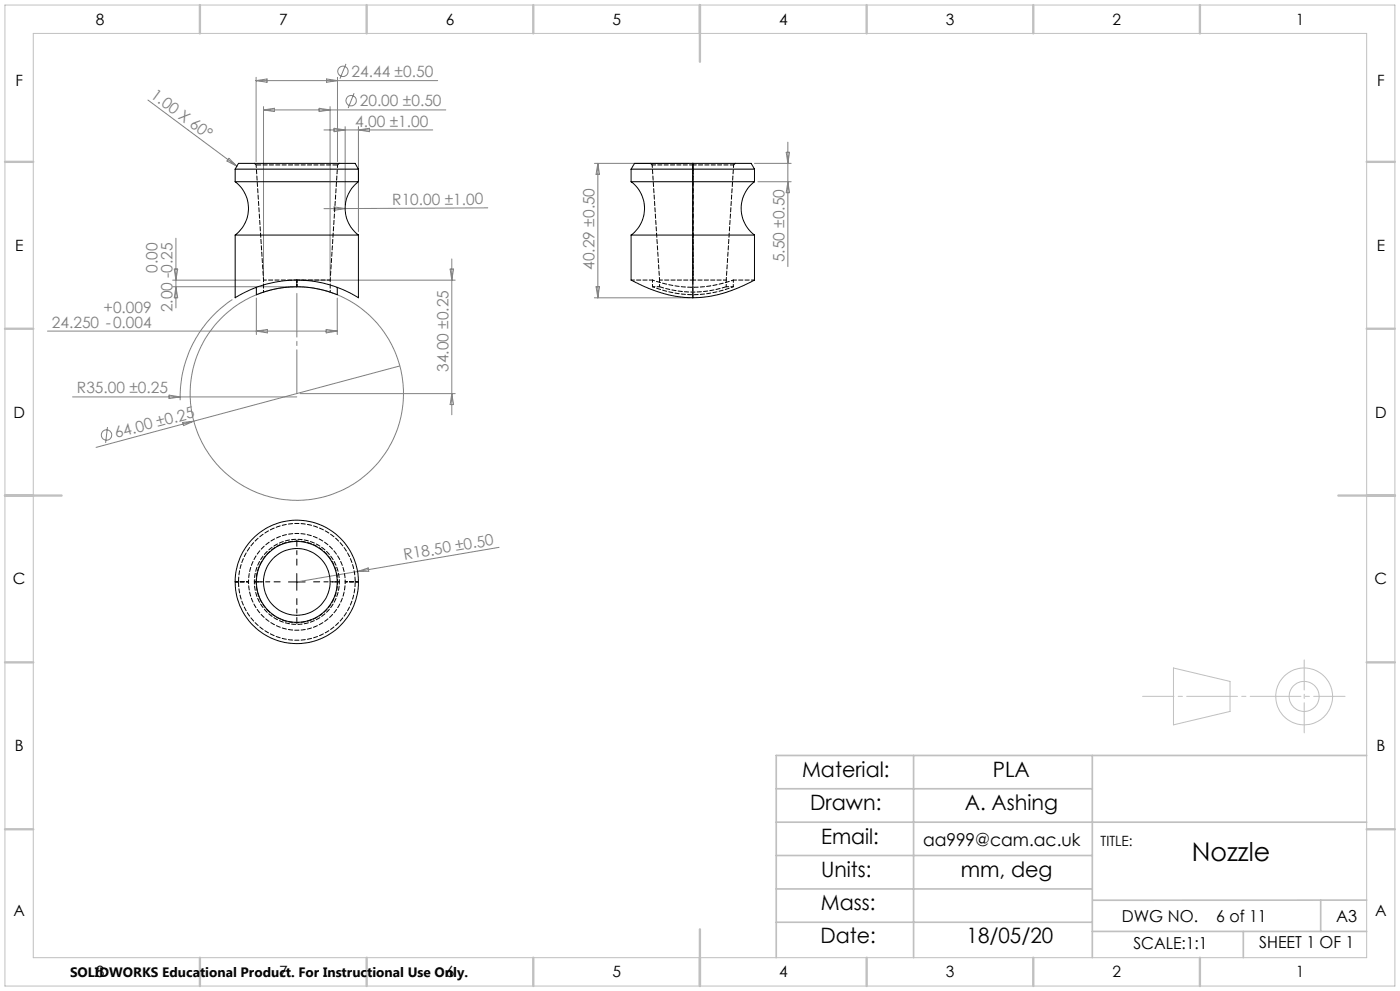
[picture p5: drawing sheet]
<svg xmlns="http://www.w3.org/2000/svg" width="420mm" height="297mm" viewBox="0 0 420 297" stroke-linecap="round" stroke-linejoin="round" font-family="sans-serif">
<g fill="none" stroke="#808080" stroke-width=".3">
<path d="M103.8 19.2l-1.8 4.4M44.4 30l26.6 19.8M76.8 23.2v25.2M76.8 24.2h54.5M76.8 24.2l3.3-.5v1zM79.1 32v50.9M79.1 32.9h54.6M79.1 32.9l3.2-.4v.9zM95.7 32.5l3.3 .4-3.3 .5zM97.2 38.9h32.6M98 23.7l3.2 .5-3.2 .5zM99 32v50.9"/>
<path d="M100.2 38.4l3.3 .5-3.3 .6zM101.2 23.2v25.2M103.5 38v23.5M106.2 27.9l-1.7 4.5M107.5 38v31.5M107.5 38.9l3.3-.5v1.1zM68.7 47.4l2.3 2.4-2.9-1.5zM178.3 49h28.5M179.4 49v40.2M179.4 49l.4 3.2h-1zM226.3 49h11M227.4 54.5h9.9"/>
<path d="M235.9 45.6h1l-.5 3.4zM236.4 42.6v37.3M236.4 54.5l.5 3.2h-1zM52.8 71.4v20.9M100.2 62l3.3 .5-3.3 .5zM135.5 77.6v46.7M146.3 62.3l-49.1 .2M14.3 99.2h86.9M51.8 84h26.2M51.8 85.9h36.3M52.3 80.6h1l-.5 3.4zM52.8 85.9l.5 3.3h-1z"/>
<path d="M69.7 89.8a34.9 34.9 0 0 0-15.7 30.1M76.9 89.3v11M76.9 99.2l3.3-.5v1.1zM90 84h46.6M97.9 98.7l3.3 .5-3.3 .6zM101.2 89.3v11M135 80.6h1.1l-.6 3.4zM178.3 89.2h28.5M178.8 85.9h1l-.4 3.3zM21.8 119h67.2M50.7 118.4l3.3 .6-3.3 .4zM90 118h46.6"/>
<path d="M119.9 109.7l-91.1 24.4M135.5 118l.6 3.2h-1.1zM32.2 128l-.5 4.7M54.8 126.6l3.3-.4-3 1.4zM107.3 171.3l3.2-1.1 .1 1zM149.7 164l-60.7 10.4"/>
<circle cx="102.9" cy="21.4" r="1.56"/>
<circle cx="105.3" cy="30.2" r="1.56"/>
<circle cx="89" cy="117.9" r="32"/>
<circle cx="32" cy="130.4" r="1.56"/>
</g>
<g fill="none" stroke="#c0c0c0" stroke-width=".3">
<path d="M1.5 1.5h417v294h-417zM10 10h400v277h-400zM352 200.2l17 4v9l-17 4z"/>
<circle cx="391.2" cy="208.7" r="4.5"/>
<circle cx="391.2" cy="208.7" r="8.5"/>
</g>
<path d="M84.1 174.4h-7.5M89.1 169.4v-7.5M89.1 179.4v7.5M94.1 174.4h7.5" fill="none" stroke="#000" stroke-width=".3" stroke-dasharray="15.2 1.3 1.3 1.3" stroke-dashoffset="13.4"/>
<g fill="none" stroke="#000" stroke-width=".3">
<path d="M70.6 50.7h36.9M70.6 54.5h36.9M70.6 50.7l.9-1.7h35l1 1.7M70.6 54.5a10 10 0 0 1 0 15.9M70.6 50.7v3.8M107.5 54.5a10 10 0 0 0 0 15.9M107.5 50.7v3.8M189.3 54.5a9.9 9.9 0 0 1 0 15.9M189.3 50.7h37M189.3 54.5h18.6M189.3 50.7v3.8M207.9 49h17.5l.9 1.7"/>
<path d="M207.9 54.5h18.4M207.9 54.5v15.9M207.9 49h-17.5l-1.1 1.7M207.9 49v5.5M226.3 54.5a10 10 0 0 0 0 15.9M226.3 50.7v3.8M70.6 70.4h36.9M70.6 70.4v18.8l.4-.3a34.8 34.8 0 0 1 36.5 .3v-18.8M189.3 70.4v13.6l3.7 1.7a37.6 37.6 0 0 0 14.9 3.5M189.3 70.4h18.6M207.9 70.4h18.4M207.9 70.4v18.8"/>
<path d="M226.3 70.4v13.6M89 85.9a33 33 0 0 0-12.1 2.4v-2.2M89 85.9a33.2 33.2 0 0 1 12.2 2.4v-2.2M89 84v1.9M226.3 84l-.5 .2a39.7 39.7 0 0 1-17.9 5M86.5 174.4h5M89 171.9v5"/>
<circle cx="89" cy="174.4" r="12.1"/>
<circle cx="89.1" cy="174.4" r="18.5"/>
<circle cx="89.1" cy="174.4" r="10"/>
</g>
<path d="M403.5 208.7h-60.7" fill="none" stroke="#c0c0c0" stroke-width=".3" stroke-dasharray="15.2 1.3 1.3 1.3" stroke-dashoffset="5.8"/>
<path d="M391.3 197.8v21.8" fill="none" stroke="#c0c0c0" stroke-width=".3" stroke-dasharray="15.2 1.3 1.3 1.3" stroke-dashoffset="6.2"/>
<path d="M232.9 236.4h94.8M274.1 226.4v60.6M327.7 226.4v60.6M410 226.4h-177.1v60.6M232.9 246.4h177.1M232.9 256.4h94.8M232.9 266.4h94.8M232.9 276.4h94.8M327.7 279.1h82.3M373 279.1v7.9M396.2 269.8v9.3M410 269.8h-82" fill="none" stroke="#c0c0c0" stroke-width=".5"/>
<g fill="none" stroke="#c0c0c0" stroke-width=".7">
<path d="M60 1.5v8.5M110 1.5v8.5M160 1.5v8.5M210 1.5v17M260 1.5v8.5M310 1.5v8.5M360 1.5v8.5M1.5 48.5h8.5M410 48.5h8.5M1.5 98.5h8.5M410 98.5h8.5M1.5 148.5h17"/>
<path d="M401.5 148.5h17M1.5 198.5h8.5M410 198.5h8.5M1.5 248.5h8.5M410 248.5h8.5M210 278.5v17M60 287v8.5M110 287v8.5M160 287v8.5M260 287v8.5M310 287v8.5M360 287v8.5"/>
</g>
<path d="M89.1 87.9v30" fill="none" stroke="#808080" stroke-width=".3" stroke-dasharray="15.2 1.3 1.3 1.3" stroke-dashoffset="2.1"/>
<path d="M76.8 49.4h24.5M207.9 89.2v-18.8M71.6 174.4a17.5 17.5 0 0 1 17.5-17.5 17.5 17.5 0 0 1 17.5 17.5M106.6 174.4a17.5 17.5 0 0 1-17.5 17.5 17.5 17.5 0 0 1-17.5-17.5" fill="none" stroke="#000" stroke-width=".3" stroke-dasharray="1.3 .6" stroke-dashoffset="-.2"/>
<path d="M76.8 49.4l-.5-.5M101.3 49.4l.5-.5M195.1 48.9l.6 .5M220.1 49.4l.5-.5M89.1 83.9h-10M99.1 83.9h-10M207.9 83.9h10M207.9 83.9h-10" fill="none" stroke="#000" stroke-width=".3" stroke-dasharray="1.3 .6" stroke-dashoffset=".4"/>
<g fill="none" stroke="#000" stroke-width=".3" stroke-dasharray="1.3 .6" stroke-dashoffset=".5">
<path d="M76.8 49.4l2.3 34.5M101.3 49.4l-2.2 34.5M195.7 49.4l2.2 34.5M207.9 49.4v34.5M197.9 85.9h-2.2M217.9 83.9l2.2-34.5M220 85.9h-2.1M70.6 174.4h4h-4M71.6 174.4h-1M76.8 174.4h2.3M76.8 174.4a12.2 12.2 0 0 1 12.3-12.2 12.2 12.2 0 0 1 12.2 12.2M101.3 174.4h-2.2"/>
<path d="M101.3 174.4a12.2 12.2 0 0 1-12.2 12.2 12.2 12.2 0 0 1-12.3-12.2M106.6 174.4h1M107.6 174.4h-4h4"/>
</g>
<path d="M89.1 83.9v2M89.1 85.9v-2M195.7 83.9v2M197.9 85.9v-2M217.9 85.9v-2M220 83.9l-3.6 1.1a34.3 34.3 0 0 1-18.5-.4l-2.2-.7M220 83.9v2M220 85.9a32 32 0 0 1-24.3 0M76.3 174.4a12.7 12.7 0 0 1 12.8-12.8 12.7 12.7 0 0 1 12.7 12.8M101.8 174.4a12.7 12.7 0 0 1-12.7 12.7 12.7 12.7 0 0 1-12.8-12.7" fill="none" stroke="#000" stroke-width=".3" stroke-dasharray="1.3 .6" stroke-dashoffset=".6"/>
<path d="M207.9 54.4v-3.7M79.1 83.9v3.6M99.1 87.5v-3.6M89.1 159.9a14.5 14.5 0 0 1 14.5 14.5M74.6 174.4a14.5 14.5 0 0 1 14.5-14.5M103.6 174.4a14.5 14.5 0 0 1-14.5 14.5 14.5 14.5 0 0 1-14.5-14.5" fill="none" stroke="#000" stroke-width=".3" stroke-dasharray="1.3 .6" stroke-dashoffset=".7"/>
<path d="M207.9 48.9v1.8" fill="none" stroke="#000" stroke-width=".3" stroke-dasharray="1.3 .6" stroke-dashoffset=".9"/>
<path d="M207.9 70.4v-16M195.7 83.9h-6.3M226.4 83.9h-6.4" fill="none" stroke="#000" stroke-width=".3" stroke-dasharray="1.3 .6" stroke-dashoffset=".3"/>
<path d="M195.7 49.4h12.2M207.9 49.4h12.2" fill="none" stroke="#000" stroke-width=".3" stroke-dasharray="1.3 .6" stroke-dashoffset=".2"/>
<path d="M207.9 49.4v-.5M217.9 85.9h-.1a32 32 0 0 1-19.9 0M76.8 174.4h-.5M101.3 174.4h.5" fill="none" stroke="#000" stroke-width=".3" stroke-dasharray="1.3 .6"/>
<text font-size="7.8" x="357.5" y="258">Nozzle</text>
<g font-size="6.3">
<text x="240.6" y="232.7">Material:</text>
<text x="297.8" y="232.7">PLA</text>
<text x="243" y="242.7">Drawn:</text>
<text x="289.4" y="242.7">A. Ashing</text>
<text x="246.3" y="252.9">Email:</text>
<text x="246.3" y="262.7">Units:</text>
<text x="288.2" y="262.7">mm, deg</text>
<text x="246.3" y="272.7">Mass:</text>
<text x="246.2" y="282.6">Date:</text>
<text x="290" y="282.6">18/05/20</text>
</g>
<text font-size="5.3" x="276.9" y="253.4">aa999@cam.ac.uk</text>
<g font-size="4.9">
<text x="336.5" y="276.3">DWG NO.</text>
<text x="364.9" y="276.3">6 of 11</text>
<text x="400.9" y="276.3">A3</text>
<text x="340" y="284.4">SCALE:1:1</text>
<text x="377.8" y="284.2">SHEET 1 OF 1</text>
</g>
<g font-size="4.7">
<text x="28.7" y="7.4">8</text>
<text x="83.7" y="7.4">7</text>
<text x="133.7" y="7.4">6</text>
<text x="183.7" y="7.4">5</text>
<text x="233.7" y="7.4">4</text>
<text x="283.7" y="7.4">3</text>
<text x="333.7" y="7.4">2</text>
<text x="388.7" y="7.4">1</text>
<text x="4.6" y="25.9">F</text>
<text x="413.1" y="25.9">F</text>
<text x="4.5" y="75.2">E</text>
<text x="413" y="75.2">E</text>
<text x="4" y="125.2">D</text>
<text x="412.5" y="125.2">D</text>
<text x="3.9" y="175.2">C</text>
<text x="412.4" y="175.2">C</text>
<text x="4.4" y="225.2">B</text>
<text x="412.9" y="225.2">B</text>
<text x="4" y="274.4">A</text>
<text x="412.5" y="274.4">A</text>
<text x="28.7" y="292.9">8</text>
<text x="83.7" y="292.9">7</text>
<text x="133.7" y="292.9">6</text>
<text x="183.7" y="292.9">5</text>
<text x="233.7" y="292.9">4</text>
<text x="283.7" y="292.9">3</text>
<text x="333.7" y="292.9">2</text>
<text x="388.7" y="292.9">1</text>
</g>
<g font-size="4.7" fill="#808080">
<text x="105.5" y="23.1">24.44 ±0.50</text>
<text x="45" y="29.2" transform="rotate(37 45 29.2)">1.00 X 60°</text>
<text x="107.9" y="31.9">20.00 ±0.50</text>
<text x="106.6" y="37.9">4.00 ±1.00</text>
<text x="117.7" y="61.4">R10.00 ±1.00</text>
<text x="47.3" y="81.7" transform="rotate(-90 47.3 81.7)">0.00</text>
<text x="51.8" y="83.3" transform="rotate(-90 51.8 83.3)">-0.25</text>
<text x="178.3" y="80.9" transform="rotate(-90 178.3 80.9)">40.29 ±0.50</text>
<text x="235.4" y="78.6" transform="rotate(-90 235.4 78.6)">5.50 ±0.50</text>
<text x="31.1" y="93.7">+0.009</text>
<text x="51.7" y="93.6" transform="rotate(-90 51.7 93.6)">2.00</text>
<text x="15.6" y="98.2">24.250 -0.004</text>
<text x="134.6" y="111.5" transform="rotate(-90 134.6 111.5)">34.00 ±0.25</text>
<text x="23.1" y="117.9">R35.00 ±0.25</text>
<text x="34.9" y="131.3" transform="rotate(-15 34.9 131.3)">64.00 ±0.25</text>
<text x="121.3" y="167.8" transform="rotate(-10 121.3 167.8)">R18.50 ±0.50</text>
</g>
<text font-size="4.2" x="330.2" y="253.4">TITLE:</text>
<text font-size="4.1" x="21" y="292.8">SOLIDWORKS Educational Product. For Instructional Use Only.</text>
</svg>
